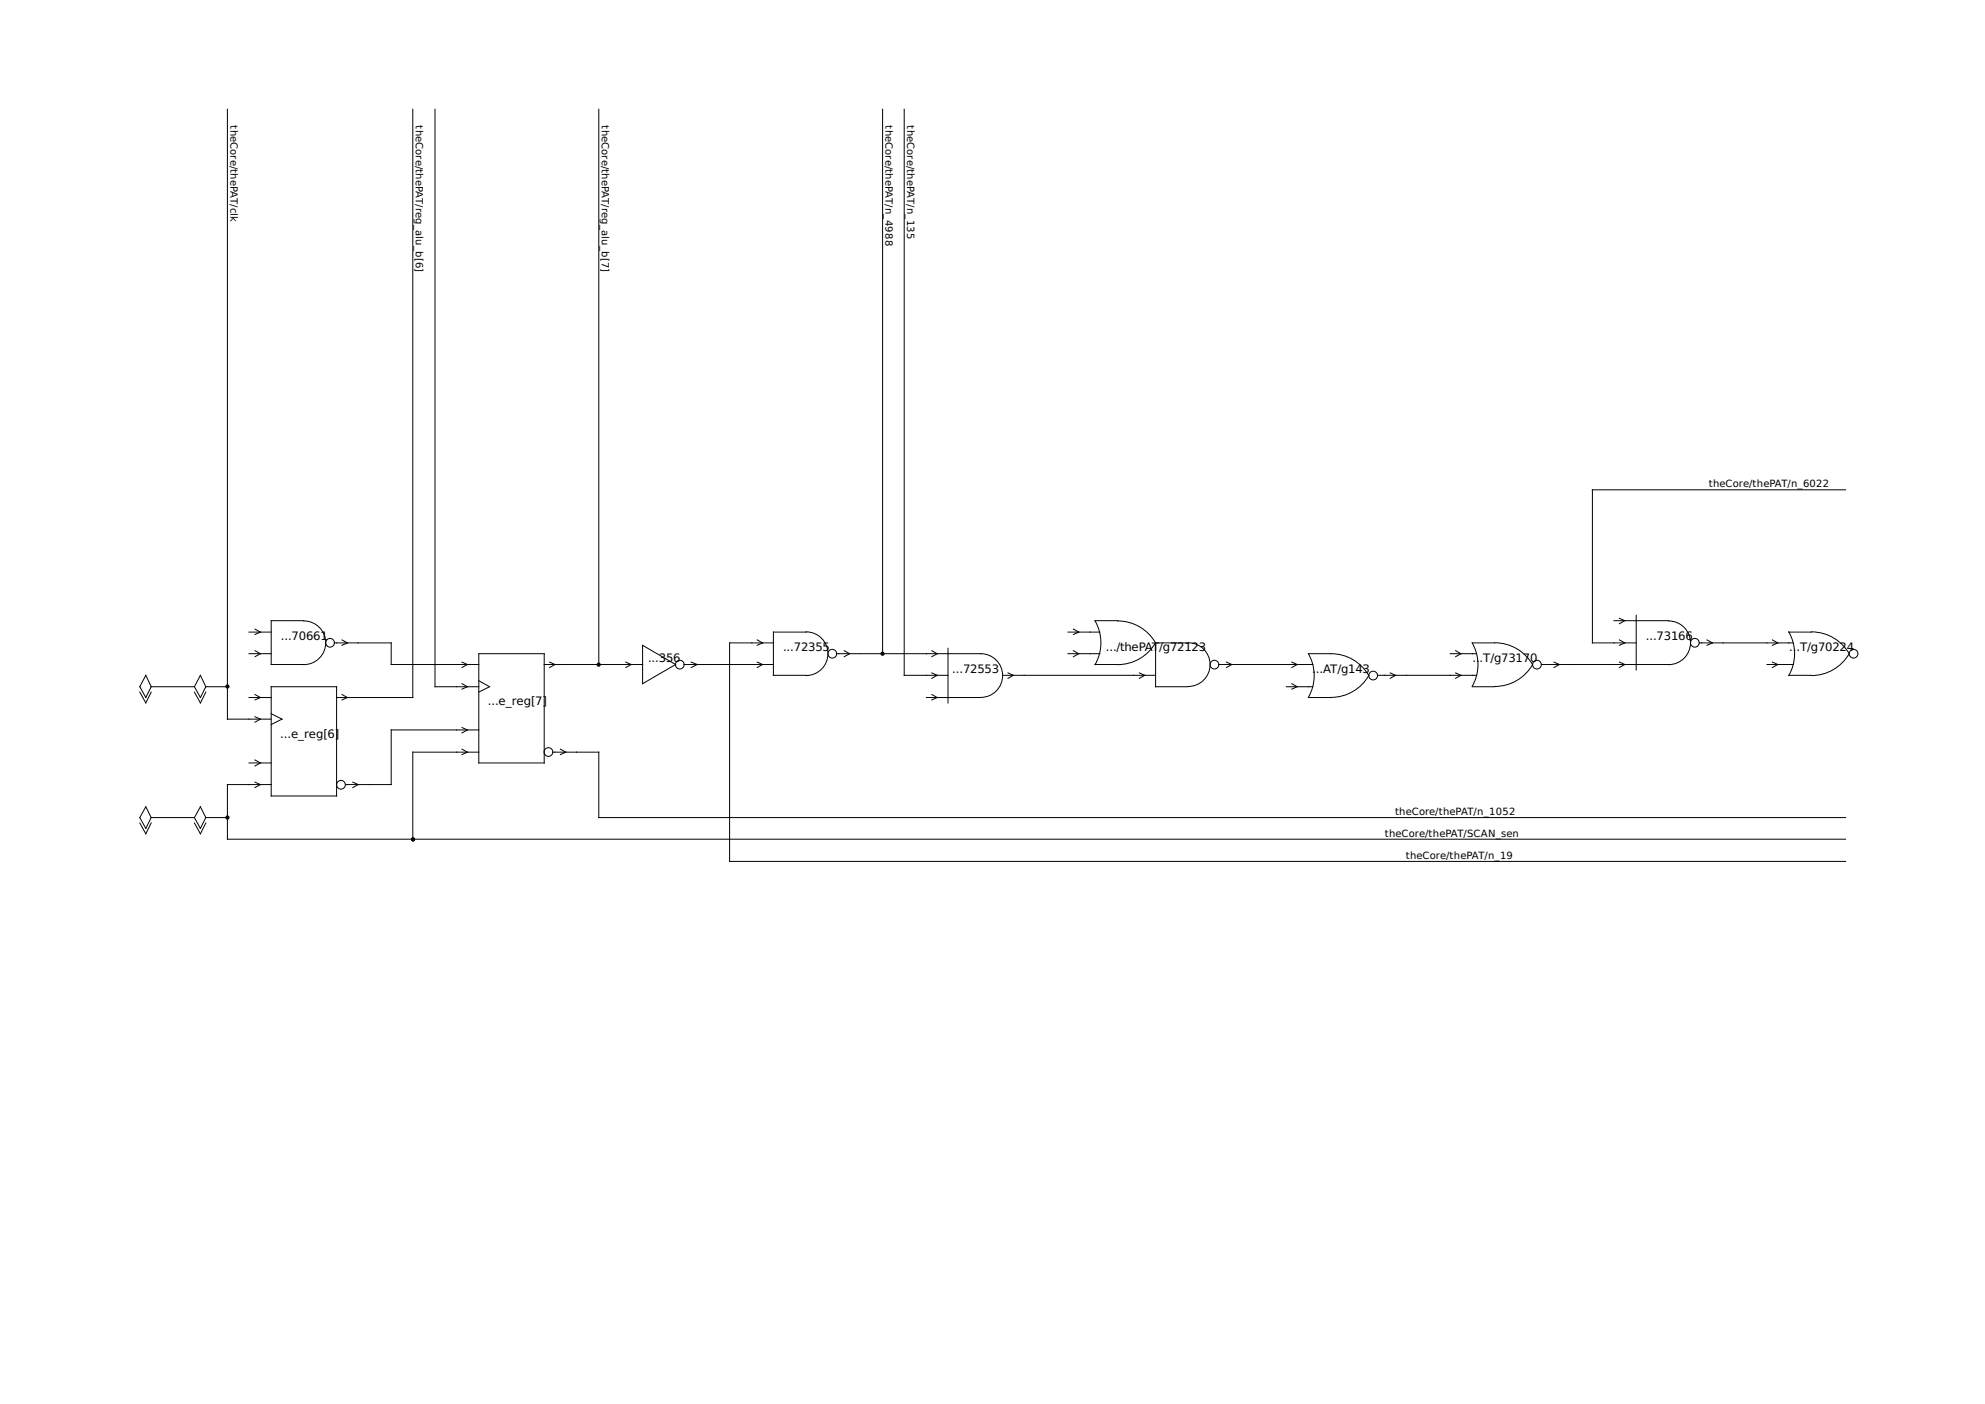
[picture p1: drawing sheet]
<svg xmlns="http://www.w3.org/2000/svg" width="420mm" height="297mm" viewBox="0 0 420 297" stroke-linecap="round" stroke-linejoin="round" font-family="sans-serif">
<g fill="none" stroke="#000" stroke-width=".21">
<path d="M48.1 23.1v129h9.3M87.4 23.1v124.5h-16.2M92.1 23.1v122.2h9.2M126.7 23.1v117.5M186.8 23.1v115.2M191.4 23.1v119.8h9.3M390.7 103.6h-53.6v32.4h9.2M52.7 138.3h4.7M52.7 133.7h4.7M54 133.1l1.1 .6-1.1 .5M54 137.7l1.1 .6-1.1 .6M64.3 131.3h-6.9v9.3h6.9"/>
<path d="M64.3 131.4a4.6 4.6 0 0 1 4.6 4.6 4.6 4.6 0 0 1-4.6 4.6M70.7 136h12.1v4.6h18.5M72.4 135.4l1.1 .6-1.1 .5M101.3 138.3h13.9v23.1h-13.9zM136 136.5l7 4.1-7 4.1zM160.3 135.4l1.1 .6-1.1 .5M163.7 136h-9.3v46.2h236.3M170.6 133.7a4.6 4.6 0 0 1 4.6 4.6 4.6 4.6 0 0 1-4.6 4.6M170.7 133.7h-7v9.2h7M177 138.3h5.1M178.7 137.7l1.1 .6-1.1 .6M182.2 138.3h25.4"/>
<path d="M197.2 137.7l1.2 .6-1.2 .6M200.7 137.2v11.5M207.6 138.3a4.6 4.6 0 0 1 4.6 4.6 4.6 4.6 0 0 1-4.6 4.6M226.1 138.3h6.7M226.1 133.7h6.7M227.2 133.1l1.1 .6-1.1 .5M227.2 137.7l1.1 .6-1.1 .6M231.8 131.3h4.8M231.8 131.4a9.3 9.3 0 0 1 0 9.2 18.9 18.9 0 0 0 7.7-.5 9.3 9.3 0 0 0 5.1-4.1M236.6 131.4a9.2 9.2 0 0 1 8 4.6M244.6 136v9.3h6.9M244.6 136h6.9"/>
<path d="M251.5 136a4.6 4.6 0 0 1 4.6 4.6 4.6 4.6 0 0 1-4.6 4.6M276.9 138.3a9.3 9.3 0 0 1 0 9.2M277 138.3h4.7M281.7 138.3a9.2 9.2 0 0 1 8 4.6 9.2 9.2 0 0 1-8 4.6M307 138.3h5.5M308.1 137.7l1.1 .6-1.1 .6M311.6 136a9.3 9.3 0 0 1 0 9.2M311.7 136h4.7M316.4 136a9.2 9.2 0 0 1 8 4.6 9.2 9.2 0 0 1-8 4.6M341.6 131.3h11.6M342.8 130.8l1.1 .5-1.1 .7M342.8 135.4l1.1 .6-1.1 .5"/>
<path d="M346.3 130.2v11.5M353.2 131.4a4.6 4.6 0 0 1 4.6 4.6 4.6 4.6 0 0 1-4.6 4.6M359.7 136h19.9M361.3 135.4l1.2 .6-1.2 .5M375.2 135.4l1.1 .6-1.1 .5M378.6 133.7h4.8M378.6 133.7a9.3 9.3 0 0 1 0 9.2M383.4 133.7a9.2 9.2 0 0 1 8 4.6 9.2 9.2 0 0 1-8 4.6M29.6 146.4l1.3 2.3 1.1-2.3M30.9 142.9l1.1 2.4-1.1 2.3-1.3-2.3zM32 145.3h9.1M41.1 145.3l1.3-2.4 1.2 2.4"/>
<path d="M41.1 145.3l1.3 2.3 1.2-2.3M41.1 146.4l1.3 2.3 1.2-2.3M43.6 145.3h4.5M52.7 147.6h4.7M54 146.9l1.1 .7-1.1 .5M54 151.6l1.1 .5-1.1 .7M57.4 145.3h13.8v23.1h-13.8zM57.4 151l2.3 1.1-2.3 1.2M72.4 146.9l1.1 .7-1.1 .5M97.8 140.1l1.1 .5-1.1 .6M97.8 153.9l1.1 .5-1.1 .7M97.8 158.5l1.1 .6-1.1 .5"/>
<path d="M97.8 144.7l1.1 .6-1.1 .5M101.3 159.1h-13.9v18.4M101.3 144l2.3 1.3-2.3 1.1M101.3 154.4h-18.5v11.6h-9.6M115.2 140.6h20.8M116.3 140.1l1.2 .5-1.2 .6M117 159.1h9.7v13.9h264M118.6 158.5l1.2 .6-1.2 .5M132.5 140.1l1.1 .5-1.1 .6M144.8 140.6h18.9M146.3 140.1l1.3 .5-1.3 .6M160.3 140.1l1.1 .5-1.1 .6"/>
<path d="M196.1 147.6h11.5M197.2 142.4l1.2 .5-1.2 .6M197.2 146.9l1.2 .7-1.2 .5M212.2 142.9h32.4M213.4 142.4l1.1 .5-1.1 .6M241.2 142.4l1.1 .5-1.1 .6M257.9 140.6h20M259.6 140.1l1.1 .5-1.1 .6M272.3 145.3h5.6M273.4 140.1l1.2 .5-1.2 .6M273.4 144.7l1.2 .6-1.2 .5M277 147.6h4.7"/>
<path d="M291.6 142.9h20.9M294.3 142.4l1.1 .5-1.1 .6M308.1 142.4l1.1 .5-1.1 .6M311.7 145.3h4.7M326.3 140.6h26.9M328.9 140.1l1.2 .5-1.2 .6M342.8 140.1l1.1 .5-1.1 .6M374 140.6h5.6M375.2 140.1l1.1 .5-1.1 .6M378.6 142.9h4.8M29.6 174.1l1.3 2.3 1.1-2.3M30.9 170.7l1.1 2.3-1.1 2.3-1.3-2.3z"/>
<path d="M32 173h9.1M41.1 173l1.3-2.3 1.2 2.3M41.1 173l1.3 2.3 1.2-2.3M41.1 174.1l1.3 2.3 1.2-2.3M43.6 173h4.5M52.7 161.4h4.7M54 160.8l1.1 .6-1.1 .7M54 165.5l1.1 .5-1.1 .6M57.4 166h-9.3v11.5h342.6M74.7 165.5l1.1 .5-1.1 .6"/>
<circle cx="69.9" cy="136" r=".92"/>
<circle cx="176.2" cy="138.3" r=".92"/>
<circle cx="358.7" cy="136" r=".92"/>
<circle cx="392.3" cy="138.3" r=".92"/>
<circle cx="116.1" cy="159.1" r=".92"/>
<circle cx="143.9" cy="140.6" r=".92"/>
<circle cx="257.1" cy="140.6" r=".92"/>
<circle cx="290.7" cy="142.9" r=".92"/>
<circle cx="325.3" cy="140.6" r=".92"/>
<circle cx="72.2" cy="166" r=".92"/>
</g>
<g fill="#000" stroke="#000" stroke-width=".21">
<circle cx="186.8" cy="138.3" r=".34"/>
<circle cx="48.1" cy="145.2" r=".34"/>
<circle cx="126.7" cy="140.6" r=".34"/>
<circle cx="48.1" cy="173" r=".34"/>
<circle cx="87.4" cy="177.6" r=".34"/>
</g>
<g font-size="2.5">
<text x="59.4" y="135.4">...70661</text>
<text x="165.7" y="137.7">...72355</text>
<text x="234.1" y="137.7">.../thePAT/g72123</text>
<text x="348.4" y="135.4">...73166</text>
<text x="378.7" y="137.7">...T/g70224</text>
<text x="137.2" y="140.1">...356</text>
<text x="201.5" y="142.4">...72553</text>
<text x="277.7" y="142.4">...AT/g143</text>
<text x="311.7" y="140.1">...T/g73170</text>
<text x="103.3" y="149.2">...e_reg[7]</text>
<text x="59.3" y="156.2">...e_reg[6]</text>
</g>
<g font-size="2.1">
<text x="48.8" y="26.5" transform="rotate(90 48.8 26.5)">theCore/thePAT/clk</text>
<text x="88" y="26.5" transform="rotate(90 88 26.5)">theCore/thePAT/reg_alu_b[6]</text>
<text x="127.4" y="26.5" transform="rotate(90 127.4 26.5)">theCore/thePAT/reg_alu_b[7]</text>
<text x="187.5" y="26.5" transform="rotate(90 187.5 26.5)">theCore/thePAT/n_4988</text>
<text x="192" y="26.5" transform="rotate(90 192 26.5)">theCore/thePAT/n_135</text>
<text x="361.7" y="103.1">theCore/thePAT/n_6022</text>
<text x="295.3" y="172.5">theCore/thePAT/n_1052</text>
<text x="293.1" y="177">theCore/thePAT/SCAN_sen</text>
<text x="297.6" y="181.7">theCore/thePAT/n_19</text>
</g>
</svg>
